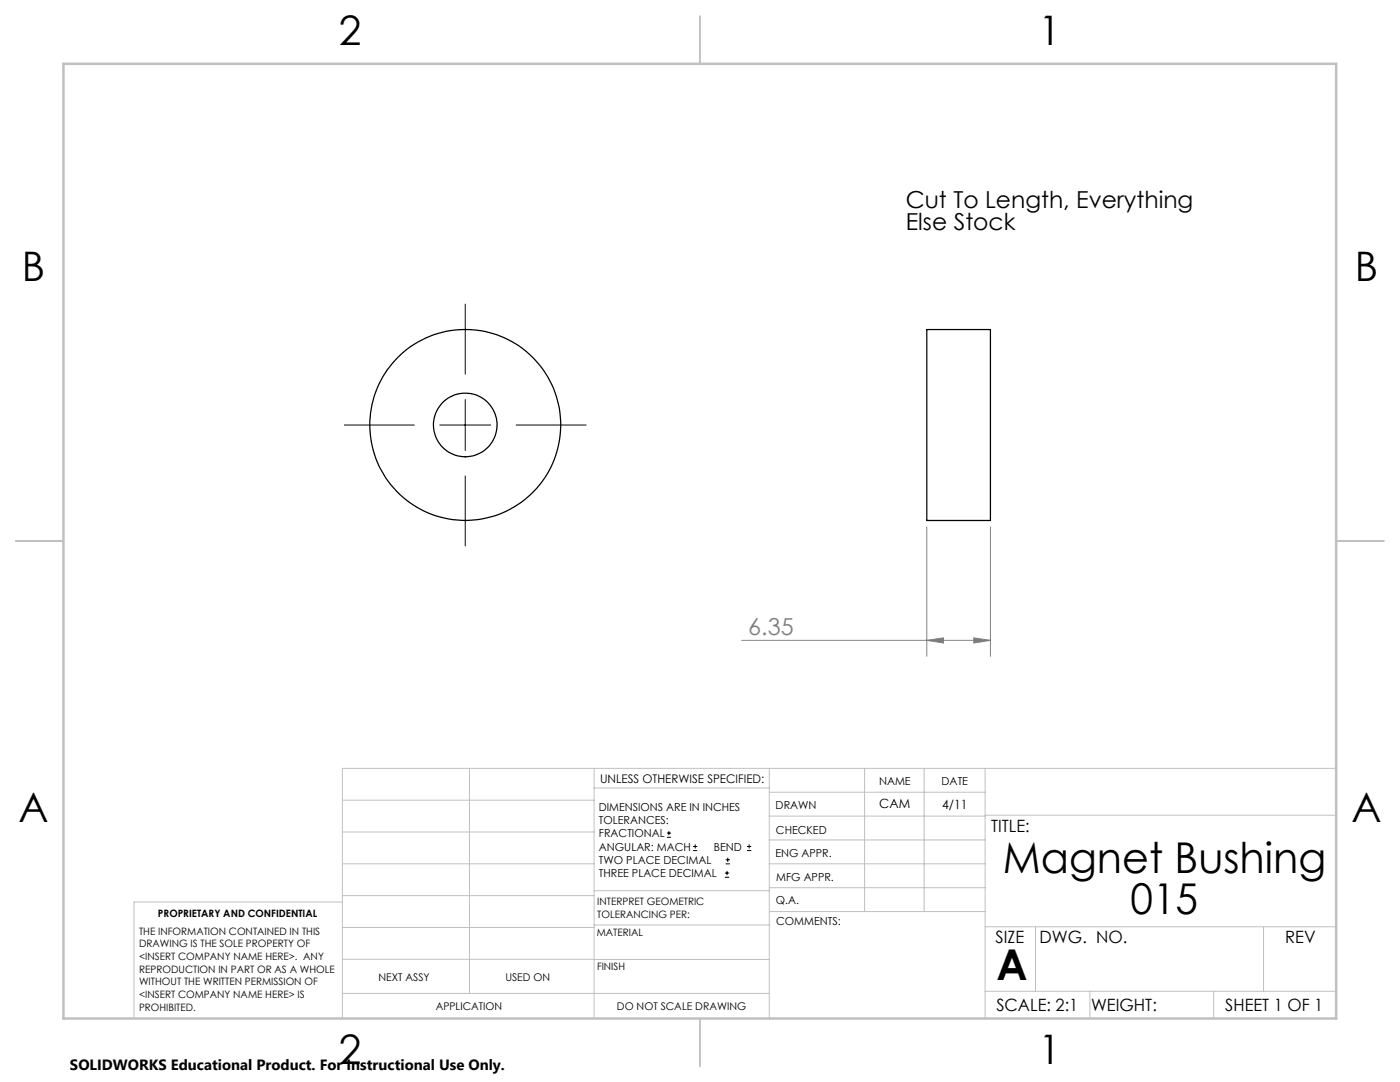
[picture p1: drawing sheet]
<svg xmlns="http://www.w3.org/2000/svg" width="279mm" height="216mm" viewBox="0 0 279 216" stroke-linecap="round" stroke-linejoin="round" font-family="sans-serif">
<g fill="none" stroke="#000" stroke-width=".2">
<path d="M92.9 60.7v13.9M92.9 79.7v10.2M68.7 84.8h14M87.8 84.8h10.1M92.9 95v13.9M103 84.8h14M133.1 167.1h.8M133.1 166.2h.8M133.5 165.8v.9M138.3 169.7h.8M138.3 168.9h.8M138.7 168.5v.8"/>
<path d="M144.7 175h.8M144.7 174.2h.8M144.8 172.4h.9M144.8 171.6h.9M145.1 173.8v.8M145.2 171.1v.9M149.1 169.7h.8M149.1 168.9h.8M149.5 168.5v.8"/>
</g>
<path d="M185 105.1v25.9M197.7 105.1v25.9M148 127.8h49.7M185 127.8l3.3-.5v1zM194.3 127.3l3.4 .5-3.4 .5z" fill="none" stroke="#808080" stroke-width=".2"/>
<g fill="none" stroke="#c0c0c0" stroke-width=".2">
<path d="M68.3 159.7h50.3M93.7 153.3v44.9M118.6 153.3v49.9M118.6 157.2h34.9M153.5 153.3v49.9M153.5 158.1h43.1M172.5 153.3v28.6M184.4 153.3v28.6M196.6 153.3v49.9M266.7 153.3h-198.4v49.9M68.3 178.7h50.3M68.3 172.4h50.3"/>
<path d="M68.3 166h50.3M68.3 180h-41.6v23.2M118.6 177.7h35M153.5 167.6h43.1M153.5 162.8h43.1M153.5 172.4h43.1M153.5 177.1h43.1M196.6 162.7h70.1M68.3 198.2h85.2M68.3 191.4l85.2 .1M68.3 185.1h50.3M118.6 184.6h35"/>
<path d="M153.6 181.9h43M196.6 197.8h70.1M196.6 184.9h70.1M206.7 184.9v12.9M217.5 197.8v5.4M242.2 197.8v5.4M252.2 184.9v12.9"/>
</g>
<path d="M139.7 3.2v9.5M3.1 107.9h9.6M266.7 107.9h9.5M139.7 203.2v9.6" fill="none" stroke="#c0c0c0" stroke-width=".25"/>
<path d="M12.7 12.7h254v190.5h-254z" fill="none" stroke="#c0c0c0" stroke-width=".5"/>
<path d="M185 127.8l3.3-.5v1zM194.3 127.3l3.4 .5-3.4 .5z" fill="#808080"/>
<g fill="none" stroke="#000" stroke-width=".25">
<path d="M185 65.8h12.7v38.1h-12.7z"/>
<circle cx="92.9" cy="84.8" r="6.4"/>
<circle cx="92.9" cy="84.8" r="19.1"/>
</g>
<g font-size="8.5">
<text x="200.1" y="174.2">Magnet Bushing</text>
<text x="225.6" y="182.3">015</text>
<text x="198.9" y="195.5">A</text>
</g>
<g font-size="8.1">
<text x="67.6" y="8.9">2</text>
<text x="207.3" y="8.9">1</text>
<text x="4.4" y="56.2">B</text>
<text x="270.4" y="56.2">B</text>
<text x="3.7" y="164.1">A</text>
<text x="269.7" y="164.1">A</text>
<text x="67.6" y="212.4">2</text>
<text x="207.3" y="212.4">1</text>
</g>
<g font-size="4.7">
<text x="180.8" y="41.5">Cut To Length, Everything</text>
<text x="180.8" y="46">Else Stock</text>
</g>
<text font-size="4.7" fill="#808080" x="149.3" y="126.7">6.35</text>
<g font-size="3.4">
<text x="197.8" y="166">TITLE:</text>
<text x="198.7" y="188.1">SIZE</text>
<text x="207.5" y="188.1">DWG. NO.</text>
<text x="256.5" y="188.2">REV</text>
<text x="198.8" y="201.7">SCALE: 2:1</text>
<text x="217.7" y="201.8">WEIGHT:</text>
<text x="244.5" y="201.7">SHEET 1 OF 1</text>
</g>
<text font-size="3" x="14" y="213.5">SOLIDWORKS Educational Product. For Instructional Use Only.</text>
<g font-size="2.5">
<text x="175.5" y="161.3">CAM</text>
<text x="188" y="161.4">4/11</text>
</g>
<text font-size="2.4" x="119.8" y="156.2">UNLESS OTHERWISE SPECIFIED:</text>
<g font-size="2.2">
<text x="119.5" y="161.8">DIMENSIONS ARE IN INCHES</text>
<text x="154.8" y="161.4">DRAWN</text>
<text x="175.4" y="156.6">NAME</text>
<text x="187.9" y="156.7">DATE</text>
<text x="119.5" y="164.4">TOLERANCES:</text>
<text x="119.5" y="167.1">FRACTIONAL</text>
<text x="154.9" y="166.3">CHECKED</text>
<text x="119.5" y="169.7">ANGULAR: MACH</text>
<text x="119.5" y="172.4">TWO PLACE DECIMAL</text>
<text x="142.5" y="169.7">BEND</text>
<text x="154.8" y="171">ENG APPR.</text>
<text x="119.5" y="175">THREE PLACE DECIMAL</text>
<text x="154.9" y="175.7">MFG APPR.</text>
<text x="154.9" y="180.4">Q.A.</text>
<text x="154.9" y="184.6">COMMENTS:</text>
</g>
<g font-size="2.1">
<text x="75.5" y="195.7">NEXT ASSY</text>
<text x="100.9" y="195.7">USED ON</text>
<text x="86.9" y="201.5">APPLICATION</text>
<text x="123.1" y="201.6">DO NOT SCALE DRAWING</text>
</g>
<g font-size="2">
<text x="31.5" y="182.9">PROPRIETARY AND CONFIDENTIAL</text>
<text x="119.2" y="180.6">INTERPRET GEOMETRIC</text>
<text x="119.2" y="183.1">TOLERANCING PER:</text>
<text x="27.8" y="186.5">THE INFORMATION CONTAINED IN THIS</text>
<text x="27.8" y="189">DRAWING IS THE SOLE PROPERTY OF</text>
<text x="27.8" y="191.6">&lt;INSERT COMPANY NAME HERE&gt;. ANY</text>
<text x="119.1" y="186.7">MATERIAL</text>
<text x="27.8" y="194.1">REPRODUCTION IN PART OR AS A WHOLE</text>
<text x="27.8" y="196.6">WITHOUT THE WRITTEN PERMISSION OF</text>
<text x="119.1" y="193.5">FINISH</text>
<text x="27.8" y="199.1">&lt;INSERT COMPANY NAME HERE&gt; IS</text>
<text x="27.8" y="201.7">PROHIBITED.</text>
</g>
</svg>
